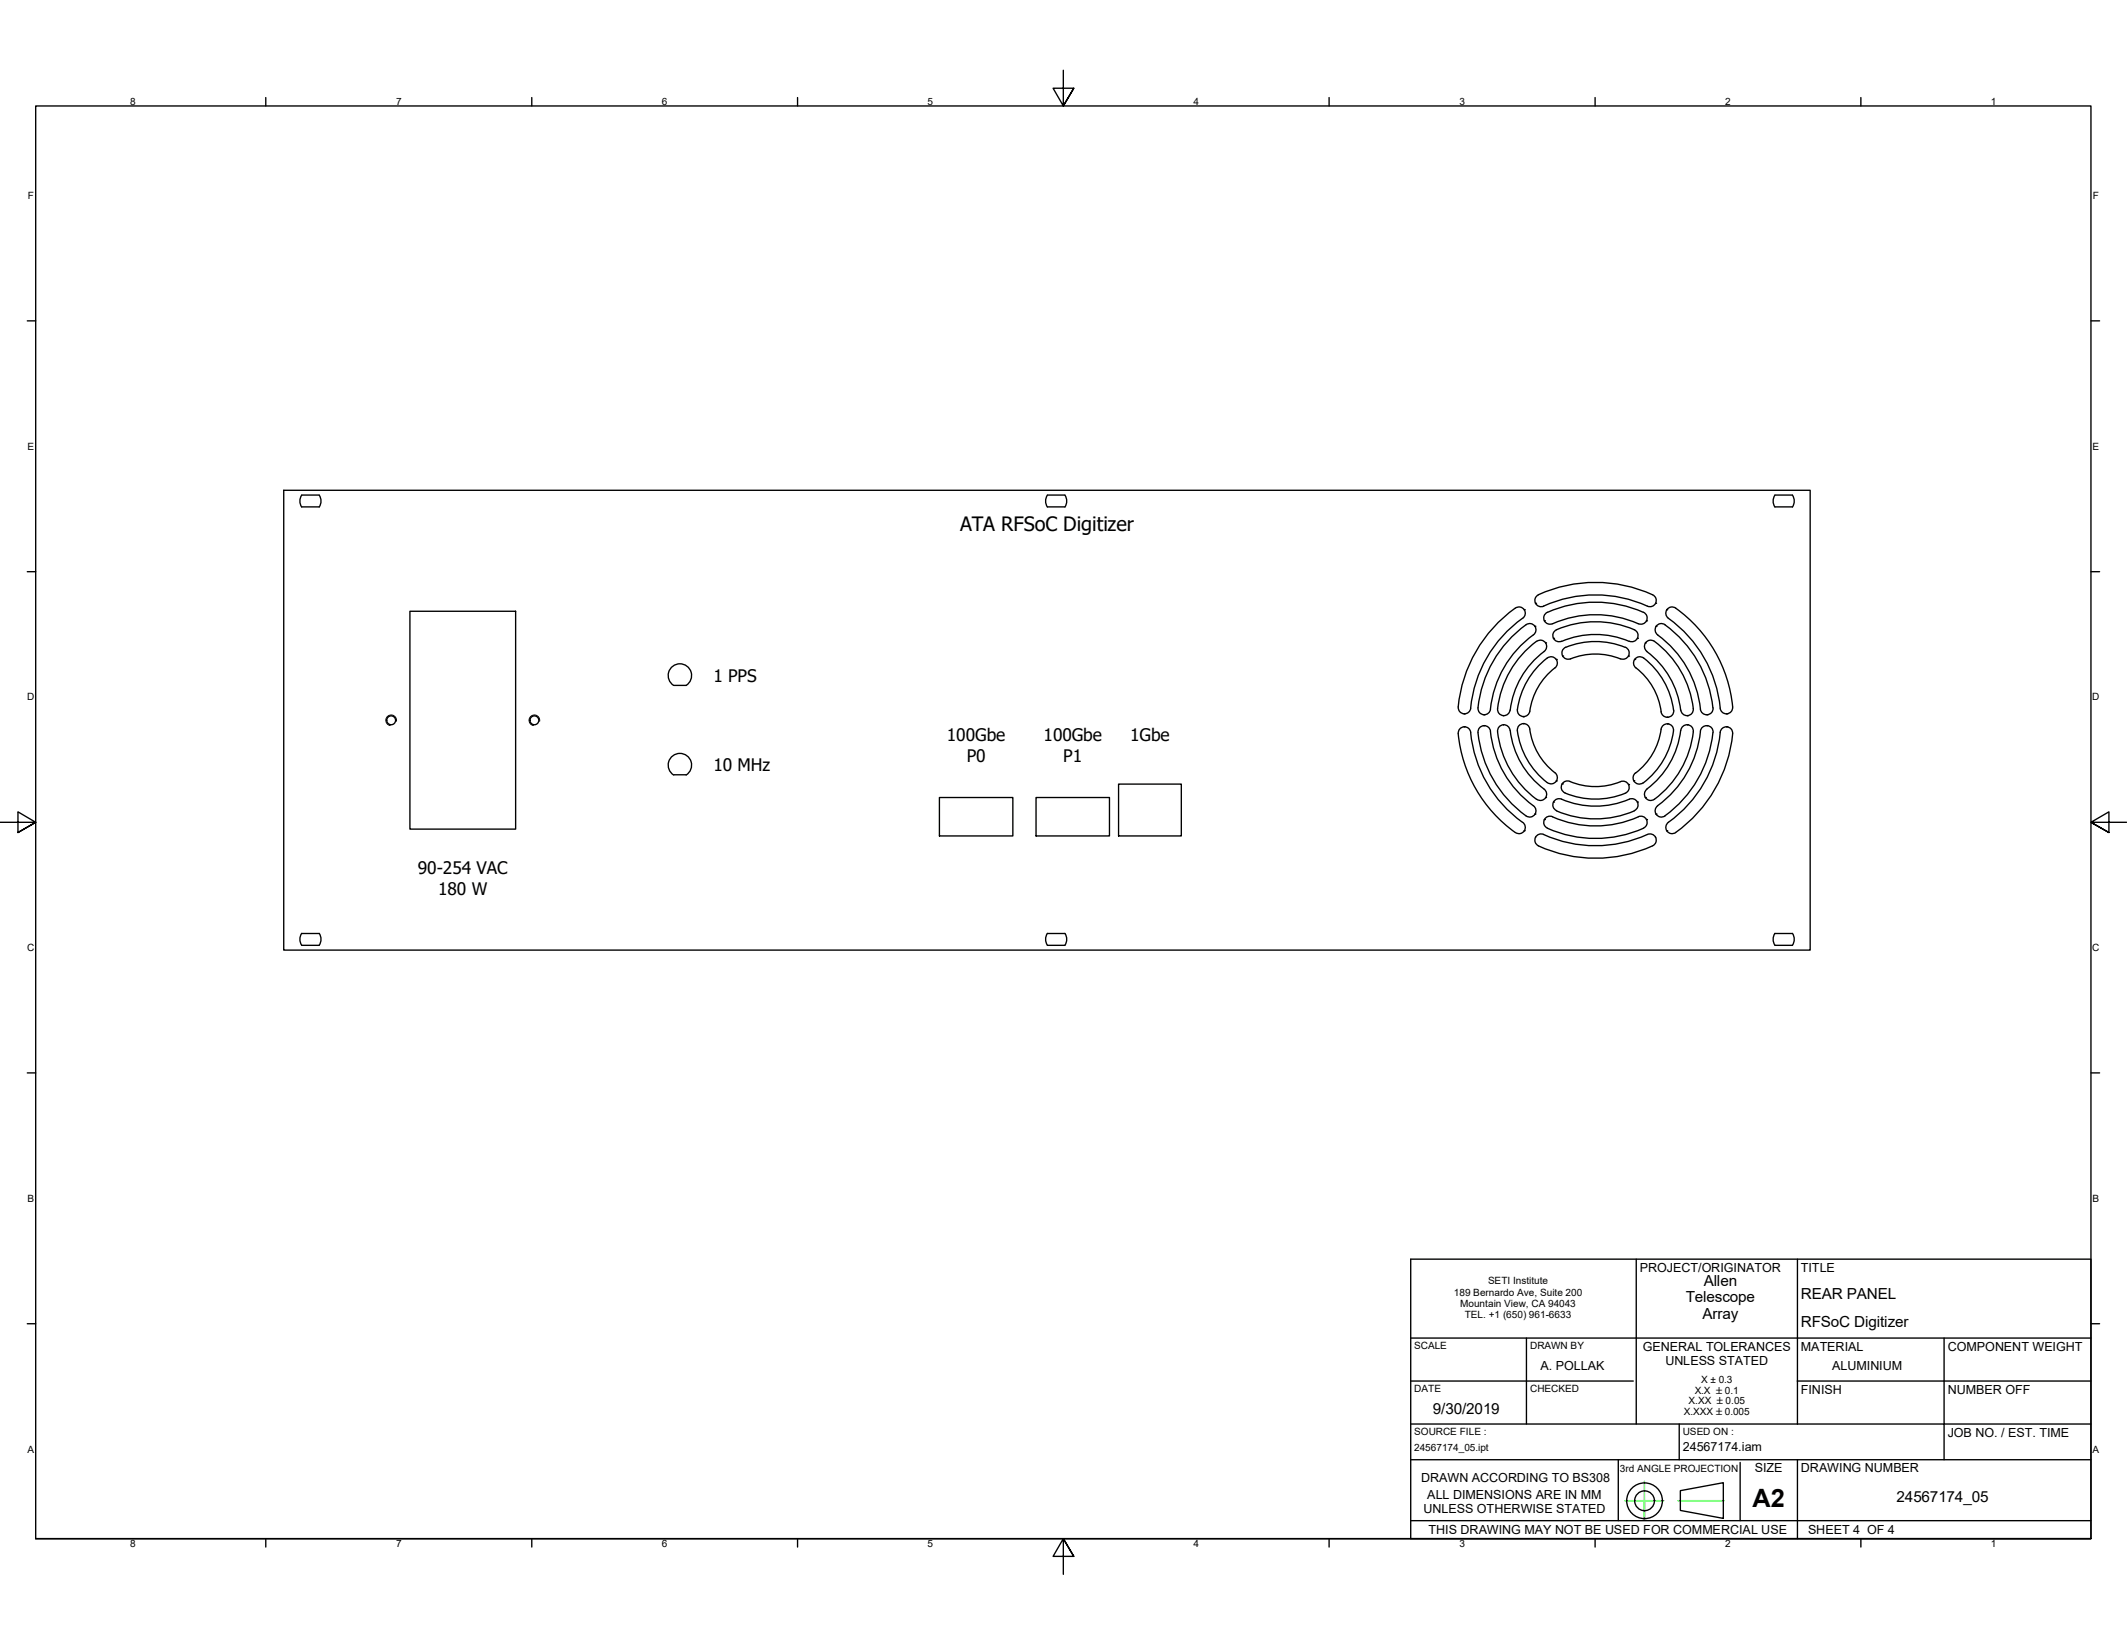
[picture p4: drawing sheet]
<svg xmlns="http://www.w3.org/2000/svg" width="279mm" height="216mm" viewBox="0 0 279 216" stroke-linecap="round" stroke-linejoin="round" font-family="sans-serif">
<g fill="none" stroke="#000" stroke-width=".18">
<path d="M34.9 12.8v1.1M69.9 12.8v1.1M104.8 12.8v1.1M139.7 9.2v4.7l-1.4-2.3h2.8l-1.4 2.3 1.4-2.3M174.6 12.8v1.1M209.5 12.8v1.1M244.4 12.8v1.1M3.6 42.1h1.1M274.7 42.1h1.1M3.6 75.1h1.1M37.3 64.4h200.5v60.4h-200.5zM39.6 66.6a1.41 1.41 0 0 1 0-1.6h2.3a1.39 1.39 0 0 1 0 1.6"/>
<path d="M39.6 66.6h2.3M137.6 66.6a1.41 1.41 0 0 1 0-1.6h2.3a1.39 1.39 0 0 1 0 1.6M137.6 66.6h2.3M199 79.9a17.9 17.9 0 0 0-7.4 13.2 .82 .82 0 0 0 .7 .6M199.1 79.9a.82 .82 0 0 1 1.1 .2 .82 .82 0 0 1-.2 1.1M201.7 79.2h.1M201.7 79.2a.82 .82 0 0 0 1.1 .4M202.1 78.1a18.1 18.1 0 0 1 15 0M202.1 78.1a.82 .82 0 0 0-.4 1.1M202.8 79.6a16.5 16.5 0 0 1 13.6 0M217.1 78.1a.82 .82 0 0 1 .4 1.1M217.5 79.2a.82 .82 0 0 1-1.1 .4"/>
<path d="M217.5 79.2h.1M233.2 66.6a1.41 1.41 0 0 1 0-1.6h2.3a1.39 1.39 0 0 1 0 1.6M233.2 66.6h2.3M274.7 75.1h1.1M53.8 80.3h13.9v28.6h-13.9zM88.2 87.6a1.54 1.54 0 0 1 2.3 .2 1.54 1.54 0 0 1-.4 2.2h-1.6a1.54 1.54 0 0 1-.3-2.4zM192.3 95.4h.1M192.3 93.7h.1M192.3 95.4a.82 .82 0 0 1 .9 .8 16.4 16.4 0 0 0 6.8 11.8M192.3 95.4a.84 .84 0 0 0-.8 .9 18.1 18.1 0 0 0 7.5 13M194.9 93.9h.1M194.9 95.3h.1"/>
<path d="M194.9 95.3a.84 .84 0 0 0-.8 .9 15.3 15.3 0 0 0 6.6 11.1 .82 .82 0 0 0 1-.4 .82 .82 0 0 0-.3-1.1M194.9 95.3a.82 .82 0 0 1 .9 .7M195.8 96.1a13.9 13.9 0 0 0 5.6 9.7M196.7 96.1a12.9 12.9 0 0 0 5.1 8.9M197.5 95.2h.1M197.5 94h.1M197.5 95.2a.82 .82 0 0 0-.8 .9M197.5 95.2a.82 .82 0 0 1 .9 .7M198.4 93.3a.82 .82 0 0 1-.9 .7M198.4 95.9a11.3 11.3 0 0 0 4.4 7.7M199.3 96a10.3 10.3 0 0 0 3.9 6.8M199.3 93.2a.82 .82 0 0 0 .7 .9 .82 .82 0 0 0 1-.7"/>
<path d="M200 81.2a16.8 16.8 0 0 0-6.9 12.1l-.5 .4h-.3M200.1 94.1h.1M200.1 95h.1M200.1 95a.82 .82 0 0 1 .9 .7 8.7 8.7 0 0 0 3.2 5.8M200.1 95a.82 .82 0 0 0-.8 1M200.2 80.1h.1M201.4 83.4a14.2 14.2 0 0 0-5.7 10l-.5 .4-.3 .1M201.4 83.4a.82 .82 0 0 0 .2-1.2 .82 .82 0 0 0-1.1-.2 15.3 15.3 0 0 0-6.3 11.2 .82 .82 0 0 0 .7 .7M201.6 82.2h.1M201.8 84.2a12.8 12.8 0 0 0-5.1 9.1 .82 .82 0 0 0 .8 .7M201.9 84.2a.82 .82 0 0 1 1.1 .2 .82 .82 0 0 1-.2 1.1M202.8 85.6a11.3 11.3 0 0 0-4.4 7.7"/>
<path d="M202.9 81.5h.1M202.9 81.5a.85 .85 0 0 0 1 .4 13.9 13.9 0 0 1 11.3 0M203 84.4h.1M203.2 86.4a10.3 10.3 0 0 0-3.9 6.8M203.2 86.4a.82 .82 0 0 1 1.2 .2 .82 .82 0 0 1-.1 1.1M203.3 80.4a.82 .82 0 0 0-.4 1.1M203.3 80.4a15.5 15.5 0 0 1 12.6 0M204.1 83.8h.1M204.1 83.8a.82 .82 0 0 0 1 .4M204.2 87.7a8.7 8.7 0 0 0-3.3 5.7M204.4 86.6h.1M205.1 84.2a11.3 11.3 0 0 1 8.9 0"/>
<path d="M205.3 86.2h.1M205.7 85a10.3 10.3 0 0 1 7.8 0M205.7 85a.82 .82 0 0 0-.5 1.1 .82 .82 0 0 0 1.1 .4M206.3 86.5a8.7 8.7 0 0 1 6.6 0M213.5 85a.82 .82 0 0 1 .4 1.1 .82 .82 0 0 1-1 .4M213.9 86.2h.1M214.7 82.7a.82 .82 0 0 1 .4 1.1M214.7 82.7a12.8 12.8 0 0 0-10.4 .1 .82 .82 0 0 0-.2 1M214.7 86.6h.1M215.1 83.8a.82 .82 0 0 1-1.1 .4M215.1 83.8h.1M215.9 80.4a.82 .82 0 0 1 .4 1.1"/>
<path d="M215.9 86.4a.82 .82 0 0 0-1.1 .2 .82 .82 0 0 0 .1 1.1 8.7 8.7 0 0 1 3.3 5.8M215.9 86.4a10.3 10.3 0 0 1 3.9 6.9M216.1 84.4h.1M216.3 81.5a.82 .82 0 0 1-1.1 .4M216.3 81.5h.1M216.3 85.5a.82 .82 0 0 1-.1-1.1 .82 .82 0 0 1 1.1-.2 12.8 12.8 0 0 1 5.1 9.1 .84 .84 0 0 1-.8 .7 .84 .84 0 0 1-.8-.7 11.3 11.3 0 0 0-4.5-7.7M217.5 82.2h.1M217.7 83.4a14.2 14.2 0 0 1 5.8 10l.4 .4 .3 .1M218.2 93.5a.82 .82 0 0 0 .8 .7M218.7 82.1a15.5 15.5 0 0 1 6.3 11.1 .82 .82 0 0 1-.8 .7M218.7 82a.82 .82 0 0 0-1.1 .2 .82 .82 0 0 0 .2 1.2M218.9 80.1h.1"/>
<path d="M219 94.2h.1M219.1 95.1a.82 .82 0 0 0-.9 .7 8.9 8.9 0 0 1-3.6 5.9l-.1 .6 .1 .2M219.1 95.1a.82 .82 0 0 1 .7 .9 10.3 10.3 0 0 1-4 6.8M219.1 95.1h.1M219.2 81.2a16.8 16.8 0 0 1 6.8 12.1l.5 .4h.3M219.2 81.2a.82 .82 0 0 1-.2-1.1 .82 .82 0 0 1 1.1-.2 18.1 18.1 0 0 1 7.5 12.9M219.9 93.3a.82 .82 0 0 1-.9 .9M220.8 95.9a11.3 11.3 0 0 1-4.5 7.7M220.8 95.9a.82 .82 0 0 1 .9-.7 .82 .82 0 0 1 .7 .9M221.7 95.2h.1M221.7 94h.1M222.4 96.1a12.9 12.9 0 0 1-5.1 8.9"/>
<path d="M223.4 96.1a13.9 13.9 0 0 1-5.7 9.7M224.2 95.3a.82 .82 0 0 0-.8 .7M224.2 93.9h.1M224.2 95.3h.1M224.2 95.3a.82 .82 0 0 1 .8 .9 15.5 15.5 0 0 1-6.5 11.1 .82 .82 0 0 1-1-.4M226.8 95.4a.81 .81 0 0 0-.8 .8 16.5 16.5 0 0 1-6.8 11.8M226.8 95.4a.82 .82 0 0 1 .8 .9M226.8 95.4h.1M226.8 93.7h.1M227.6 92.8a.82 .82 0 0 1-.8 .9M227.6 96.4a18.1 18.1 0 0 1-7.5 12.9M0 108h4.7l-2.3-1.4v2.7l2.3-1.3-2.3 1.3"/>
<path d="M88.5 101.8a1.54 1.54 0 0 1-.4-2.3 1.54 1.54 0 0 1 2.4 0 1.54 1.54 0 0 1-.4 2.3M88.5 101.7h1.6M123.4 104.7h9.6v5.1h-9.6zM136.1 104.7h9.6v5.1h-9.6zM146.9 103h8.3v6.8h-8.3zM200 108a.82 .82 0 0 1 .2 1.1M200.2 109.1h.1M200.2 109.1a.82 .82 0 0 1-1.1 .2M201.6 106.9h.1M201.7 109.9v.1M201.7 110a.82 .82 0 0 0 .4 1.1M202.8 109.6a16.5 16.5 0 0 0 13.6 0"/>
<path d="M202.8 109.6a.82 .82 0 0 0-1.1 .4M202.8 103.6a.82 .82 0 0 1 .2 1.2 .82 .82 0 0 1-1.1 .2M202.9 107.6h.1M202.9 107.6a.84 .84 0 0 0 .4 1.2 15.3 15.3 0 0 0 12.8-.2 .82 .82 0 0 0 .2-1M203 104.7h.1M203.9 107.3a.82 .82 0 0 0-1 .3M203.9 107.3a13.9 13.9 0 0 0 11.3 0M204.1 105.3h.1M204.1 105.3a.82 .82 0 0 0 .4 1.2M204.1 105.3a.82 .82 0 0 1 1-.3 11.6 11.6 0 0 0 9.2-.1l.6 .2 .2 .2M204.3 101.5a.82 .82 0 0 1 .1 1.1M204.4 102.6h.1"/>
<path d="M204.4 102.6a.82 .82 0 0 1-1.2 .2M204.5 106.5a12.9 12.9 0 0 0 10.2 0M205.2 102.9h.1M205.4 102.7l.5-.1a9.3 9.3 0 0 0 7.3 0 .82 .82 0 0 1 .8 .7 .82 .82 0 0 1-.5 .9 10.1 10.1 0 0 1-8.1-.2 .82 .82 0 0 1 0-1.3zM213.9 103h.1M214.6 102.5h.1M214.6 102.5a.82 .82 0 0 0 1.2 .3M215.1 105.3a.82 .82 0 0 1-.4 1.2M215.1 105.3h.1M215.2 107.3a.82 .82 0 0 1 1.1 .3M216.1 104.7h.1M216.3 107.6h.1"/>
<path d="M216.3 103.6a.82 .82 0 0 0-.1 1.2 .82 .82 0 0 0 1.1 .2M216.4 109.6a.82 .82 0 0 1 1.1 .4M217.5 110a.82 .82 0 0 1-.4 1.1 18.1 18.1 0 0 1-15 0M217.5 109.9v.1M217.5 106.9h.1M217.8 105.8a.82 .82 0 0 0-.3 1.1M218.9 109.1h.1M218.9 109.1a.82 .82 0 0 0 1.2 .2M219.2 108a.82 .82 0 0 0-.3 1.1M279.4 108h-4.7l2.3-1.4v2.7l-2.3-1.3 2.3 1.3M39.6 122.6h2.3a1.39 1.39 0 0 1 0 1.5h-2.3a1.36 1.36 0 0 1 0-1.5zM137.6 122.6h2.3a1.39 1.39 0 0 1 0 1.5h-2.3a1.36 1.36 0 0 1 0-1.5z"/>
<path d="M233.2 122.6h2.3a1.39 1.39 0 0 1 0 1.5h-2.3a1.36 1.36 0 0 1 0-1.5zM3.6 140.9h1.1M274.7 140.9h1.1M3.6 173.8h1.1M185.3 165.4h89.4v36.7h-89.4zM185.3 175.7h89.4M200.5 175.7v11.3M214.9 165.4v21.6M236.1 165.4v21.6M255.4 175.7v11.3h19.3M274.7 173.8h1.1M185.3 181.4h29.2"/>
<path d="M185.3 187h50.8M185.3 199.7h89.4M185.3 191.7h89.4M212.6 191.7v8M216 197.1v2.5M220.6 187v4.7M220.7 195.8l5.7-1.1v4.7l-5.7-1zM228.6 192.1v7.6M236.1 181.4h38.6M236.1 187h19.3v4.7M236.1 191.7v10.4M4.7 202.1v-188.2h270v188.2h-270h270"/>
<path d="M34.9 202.1v1.1M69.9 202.1v1.1M104.8 202.1v1.1M141.1 204.4l-1.4-2.3 1.4 2.3h-2.8l1.4-2.3v4.7M174.6 202.1v1.1M209.5 202.1v1.1M244.4 202.1v1.1"/>
<circle cx="51.4" cy="94.6" r=".58"/>
<circle cx="70.2" cy="94.6" r=".58"/>
<circle cx="216" cy="197.1" r="2.34"/>
<circle cx="216" cy="197.1" r="1.3"/>
</g>
<path d="M52.1 94.7a.7 .7 0 0 0-.6-.8 .7 .7 0 0 0-.8 .6 .7 .7 0 0 0 .6 .8M70.9 94.7a.7 .7 0 0 0-.6-.8 .7 .7 0 0 0-.8 .6 .7 .7 0 0 0 .6 .8" fill="none" stroke="#000" stroke-width=".13"/>
<path d="M213.4 197.1h5.1M216 194.5v5.1M220.4 197.1h6.1" fill="none" stroke="#0f0" stroke-width=".18"/>
<text font-size="3.3" fill="#020000" x="230.2" y="197.9">A2</text>
<text font-size="2.6" x="126.1" y="69.8">ATA RFSoC Digitizer</text>
<g font-size="2.3">
<text x="93.7" y="89.5">1 PPS</text>
<text x="93.7" y="101.3">10 MHz</text>
<text x="124.4" y="97.3">100Gbe</text>
<text x="127" y="100">P0</text>
<text x="137.1" y="97.3">100Gbe</text>
<text x="139.7" y="100">P1</text>
<text x="148.5" y="97.3">1Gbe</text>
<text x="54.9" y="114.8">90-254 VAC</text>
<text x="57.5" y="117.5">180 W</text>
</g>
<g font-size="2">
<text x="221.4" y="171">Telescope</text>
<text x="223.6" y="173.2">Array</text>
<text x="223.8" y="168.8">Allen</text>
<text x="236.6" y="170.6">REAR PANEL</text>
<text x="236.6" y="174.2">RFSoC Digitizer</text>
<text x="188.2" y="185.7">9/30/2019</text>
<text x="249.1" y="197.3">24567174_05</text>
</g>
<g font-size="1.6">
<text x="215.4" y="167">PROJECT/ORIGINATOR</text>
<text x="236.6" y="167">TITLE</text>
<text x="202.4" y="179.9">A. POLLAK</text>
<text x="215.8" y="177.4">GENERAL TOLERANCES</text>
<text x="218.8" y="179.2">UNLESS STATED</text>
<text x="236.6" y="177.4">MATERIAL</text>
<text x="240.7" y="179.9">ALUMINIUM</text>
<text x="255.9" y="177.4">COMPONENT WEIGHT</text>
<text x="236.6" y="183">FINISH</text>
<text x="186.7" y="194.6">DRAWN ACCORDING TO BS308</text>
<text x="187.5" y="196.9">ALL DIMENSIONS ARE IN MM</text>
<text x="230.5" y="193.4">SIZE</text>
<text x="236.6" y="193.4">DRAWING NUMBER</text>
<text x="187" y="198.7">UNLESS OTHERWISE STATED</text>
<text x="187.6" y="201.5">THIS DRAWING MAY NOT BE USED FOR COMMERCIAL USE</text>
</g>
<g font-size="1.6" fill="#020000">
<text x="255.9" y="183">NUMBER OFF</text>
<text x="221.1" y="190.5">24567174.iam</text>
<text x="255.9" y="188.7">JOB NO. / EST. TIME</text>
<text x="237.5" y="201.5">SHEET 4 OF 4</text>
</g>
<g font-size="1.3">
<text x="17.1" y="13.7">8</text>
<text x="52" y="13.7">7</text>
<text x="86.9" y="13.7">6</text>
<text x="121.8" y="13.7">5</text>
<text x="156.8" y="13.7">4</text>
<text x="191.7" y="13.7">3</text>
<text x="226.6" y="13.7">2</text>
<text x="261.5" y="13.7">1</text>
<text x="3.6" y="26.2">F</text>
<text x="274.9" y="26.2">F</text>
<text x="3.6" y="59.1">E</text>
<text x="274.9" y="59.1">E</text>
<text x="3.6" y="92">D</text>
<text x="274.8" y="92">D</text>
<text x="3.6" y="124.9">C</text>
<text x="274.8" y="124.9">C</text>
<text x="3.6" y="157.8">B</text>
<text x="274.9" y="157.8">B</text>
<text x="191" y="170.1">189 Bernardo Ave, Suite 200</text>
<text x="191.8" y="171.6">Mountain View, CA 94043</text>
<text x="192.4" y="173.1">TEL. +1 (650) 961-6633</text>
<text x="195.5" y="168.6">SETI Institute</text>
<text x="185.8" y="177.1">SCALE</text>
<text x="201" y="177.1">DRAWN BY</text>
<text x="185.8" y="182.8">DATE</text>
<text x="201" y="182.8">CHECKED</text>
<text x="221.2" y="185.8">X.XXX ±0.005</text>
<text x="221.8" y="184.4">X.XX ±0.05</text>
<text x="222.6" y="183">X.X ±0.1</text>
<text x="223.4" y="181.6">X ± 0.3</text>
<text x="3.6" y="190.8">A</text>
<text x="274.9" y="190.8">A</text>
<text x="17.1" y="203.2">8</text>
<text x="52" y="203.2">7</text>
<text x="86.9" y="203.2">6</text>
<text x="121.8" y="203.2">5</text>
<text x="156.8" y="203.2">4</text>
<text x="191.7" y="203.2">3</text>
<text x="226.6" y="203.2">2</text>
<text x="261.5" y="203.2">1</text>
</g>
<g font-size="1.3" fill="#020000">
<text x="185.8" y="190.5">24567174_05.ipt</text>
<text x="185.8" y="188.4">SOURCE FILE :</text>
<text x="221.1" y="188.4">USED ON :</text>
<text x="212.8" y="193.3">3rd ANGLE PROJECTION</text>
</g>
</svg>
